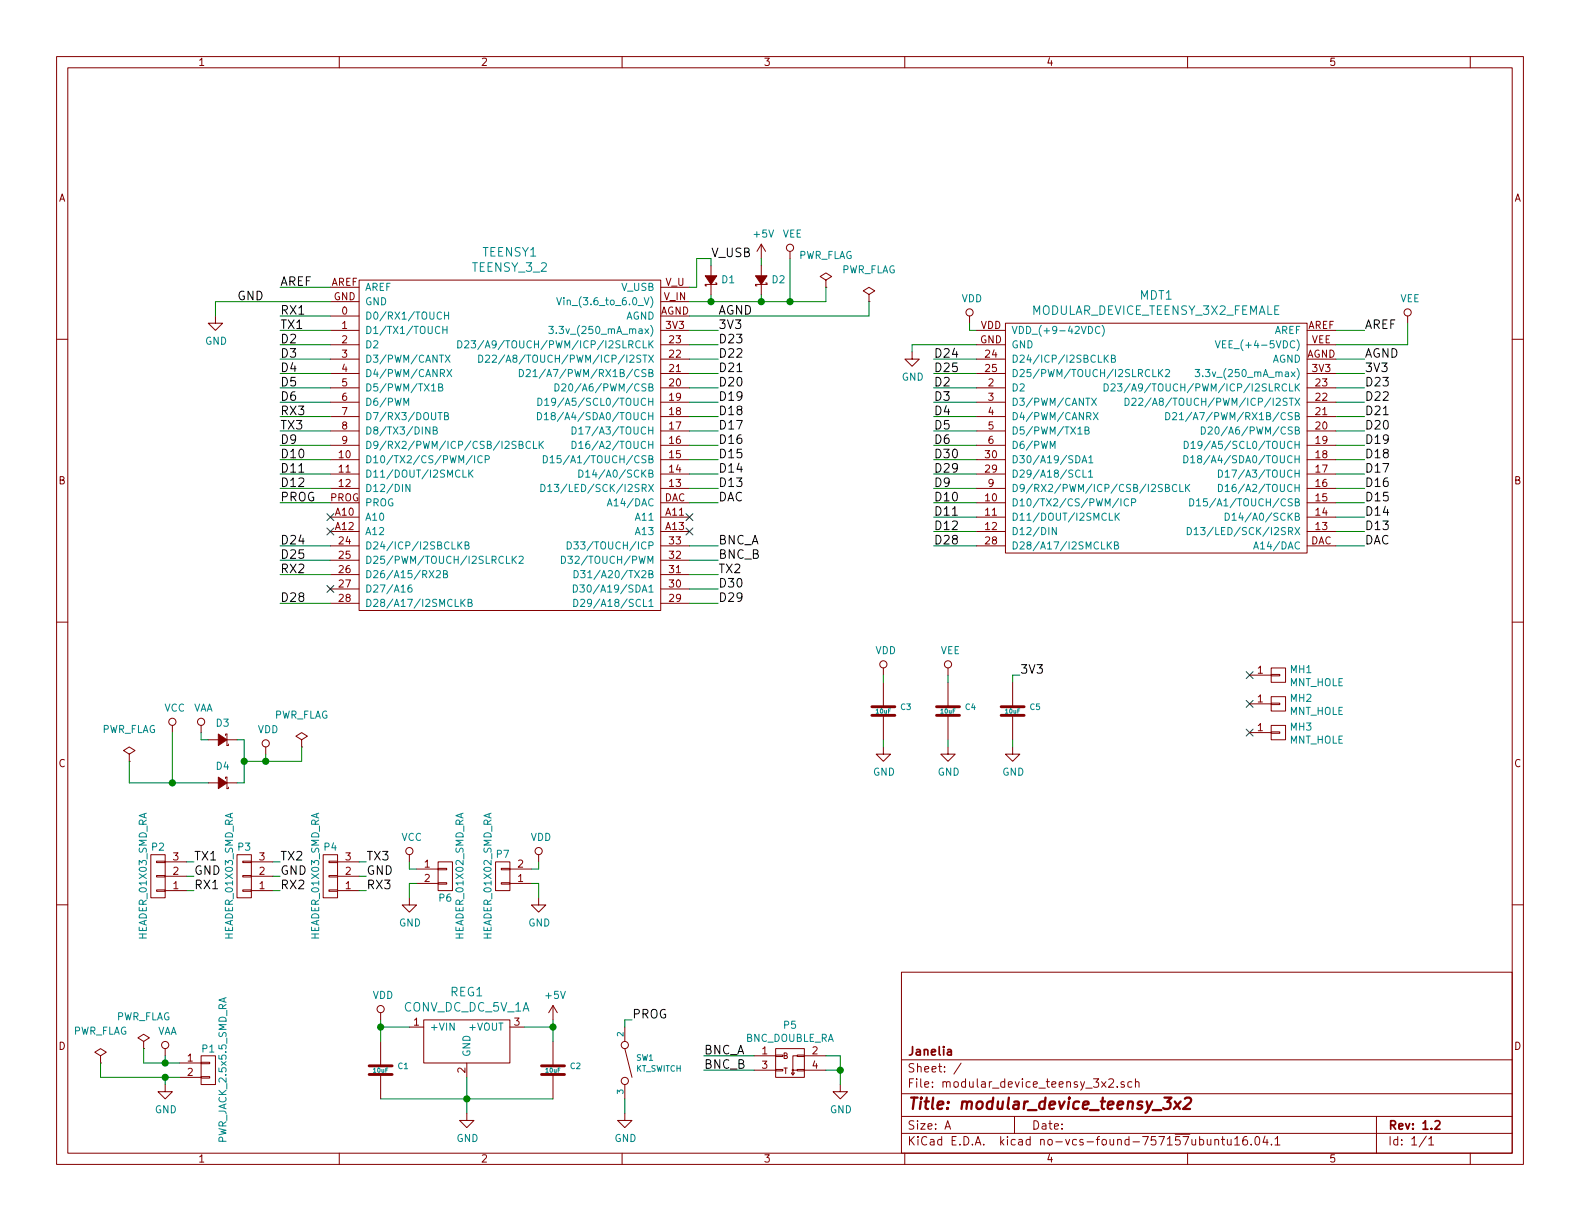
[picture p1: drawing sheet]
EESchema Schematic File Version 2
LIBS:power
LIBS:device
LIBS:transistors
LIBS:conn
LIBS:linear
LIBS:regul
LIBS:74xx
LIBS:cmos4000
LIBS:adc-dac
LIBS:memory
LIBS:xilinx
LIBS:microcontrollers
LIBS:dsp
LIBS:microchip
LIBS:analog_switches
LIBS:motorola
LIBS:texas
LIBS:intel
LIBS:audio
LIBS:interface
LIBS:digital-audio
LIBS:philips
LIBS:display
LIBS:cypress
LIBS:siliconi
LIBS:opto
LIBS:atmel
LIBS:contrib
LIBS:valves
LIBS:components
LIBS:modular_device_teensy_3x2
EELAYER 26 0
EELAYER END
$Descr A 11000 8500
encoding utf-8
Sheet 1 1
Title "modular_device_teensy_3x2"
Date ""
Rev "1.2"
Comp "Janelia"
Comment1 ""
Comment2 ""
Comment3 ""
Comment4 ""
$EndDescr
$Comp
L TEENSY_3_2 TEENSY1
U 1 1
P 3550 2750
F 0 "TEENSY1" H 3550 3747 60  0000 C CNN
F 1 "TEENSY_3_2" H 3550 3641 60  0000 C CNN
F 2 "modular_device_teensy_3x2:TEENSY_3" H 3550 3800 60  0001 C CNN
F 3 "" H 3600 5500 60  0000 C CNN
F 4 "digikey" H 3550 3900 60  0001 C CNN "Vendor"
F 5 "1568-1231-ND" H 3550 4000 60  0001 C CNN "PartNumber"
F 6 "DEV TEENSY 3.2 13736" H 3550 4100 60  0001 C CNN "Description"
	1    3550 2750
	1    0    0    -1  
$EndComp
$Comp
L CONV_DC_DC_5V_1A REG1
U 1 1
P 3250 7150
F 0 "REG1" H 3250 7397 60  0000 C CNN
F 1 "CONV_DC_DC_5V_1A" H 3250 7291 60  0000 C CNN
F 2 "modular_device_teensy_3x2:DC_DC_CONV_R78C" H 3350 6750 60  0001 C CNN
F 3 "" H 3250 7150 60  0000 C CNN
F 4 "digikey" H 3250 6950 60  0001 C CNN "Vendor"
F 5 "945-1395-5-ND" H 3250 7050 60  0001 C CNN "PartNumber"
F 6 "CONV DC/DC 1A 5V OUT SIP VERT" H 3750 7150 60  0001 C CNN "Description"
	1    3250 7150
	1    0    0    -1  
$EndComp
$Comp
L 10uF C1
U 1 1
P 2650 7450
F 0 "C1" H 2765 7480 40  0000 L CNN
F 1 "10uF" H 2650 7450 30  0000 C CNN
F 2 "modular_device_teensy_3x2:SM1210" H 2688 7300 30  0001 C CNN
F 3 "" H 2650 7450 60  0000 C CNN
F 4 "digikey" H 2750 7650 60  0001 C CNN "Vendor"
F 5 "445-4536-1-ND" H 2850 7750 60  0001 C CNN "PartNumber"
F 6 "CAP CER 10UF 50V 10% X7S 1210" H 2950 7850 60  0001 C CNN "Description"
	1    2650 7450
	1    0    0    -1  
$EndComp
$Comp
L 10uF C2
U 1 1
P 3850 7450
F 0 "C2" H 3965 7480 40  0000 L CNN
F 1 "10uF" H 3850 7450 30  0000 C CNN
F 2 "modular_device_teensy_3x2:SM1210" H 3888 7300 30  0001 C CNN
F 3 "" H 3850 7450 60  0000 C CNN
F 4 "digikey" H 3950 7650 60  0001 C CNN "Vendor"
F 5 "445-4536-1-ND" H 4050 7750 60  0001 C CNN "PartNumber"
F 6 "CAP CER 10UF 50V 10% X7S 1210" H 4150 7850 60  0001 C CNN "Description"
	1    3850 7450
	1    0    0    -1  
$EndComp
Wire Wire Line
	2650 7650 3850 7650
Wire Wire Line
	3250 7500 3250 7750
Connection ~ 3250 7650
Wire Wire Line
	2650 7100 2650 7250
Wire Wire Line
	2650 7150 2850 7150
Wire Wire Line
	3650 7150 3850 7150
Wire Wire Line
	3850 7100 3850 7250
$Comp
L GND #PWR01
U 1 1
P 3250 7750
F 0 "#PWR01" H 3250 7500 50  0001 C CNN
F 1 "GND" H 3255 7577 50  0000 C CNN
F 2 "" H 3250 7750 50  0000 C CNN
F 3 "" H 3250 7750 50  0000 C CNN
	1    3250 7750
	1    0    0    -1  
$EndComp
$Comp
L PWR_JACK_2.5x5.5_SMD_RA P1
U 1 1
P 1450 7450
F 0 "P1" H 1450 7600 50  0000 C CNN
F 1 "PWR_JACK_2.5x5.5_SMD_RA" V 1550 7450 50  0000 C CNN
F 2 "modular_device_teensy_3x2:DCJACK_2PIN_HIGHCURRENT_SMD_RA" H 1350 7500 60  0001 C CNN
F 3 "" H 1450 7600 60  0000 C CNN
F 4 "digikey" H 1550 7700 60  0001 C CNN "Vendor"
F 5 "CP-002BHPJCT-ND" H 1650 7800 60  0001 C CNN "PartNumber"
F 6 "CONN POWER JACK 2.5X5.5MM HI CUR" H 1750 7900 60  0001 C CNN "Description"
	1    1450 7450
	1    0    0    -1  
$EndComp
$Comp
L PWR_FLAG #FLG02
U 1 1
P 700 7400
F 0 "#FLG02" H 700 7495 50  0001 C CNN
F 1 "PWR_FLAG" H 700 7624 50  0000 C CNN
F 2 "" H 700 7400 50  0000 C CNN
F 3 "" H 700 7400 50  0000 C CNN
	1    700  7400
	1    0    0    -1  
$EndComp
$Comp
L PWR_FLAG #FLG03
U 1 1
P 1000 7300
F 0 "#FLG03" H 1000 7395 50  0001 C CNN
F 1 "PWR_FLAG" H 1000 7524 50  0000 C CNN
F 2 "" H 1000 7300 50  0000 C CNN
F 3 "" H 1000 7300 50  0000 C CNN
	1    1000 7300
	1    0    0    -1  
$EndComp
$Comp
L VAA #PWR04
U 1 1
P 1150 7350
F 0 "#PWR04" H 1150 7200 50  0001 C CNN
F 1 "VAA" H 1167 7523 50  0000 C CNN
F 2 "" H 1150 7350 50  0000 C CNN
F 3 "" H 1150 7350 50  0000 C CNN
	1    1150 7350
	1    0    0    -1  
$EndComp
Wire Wire Line
	1000 7300 1000 7400
Wire Wire Line
	1000 7400 1250 7400
Wire Wire Line
	1150 7350 1150 7400
Connection ~ 1150 7400
Wire Wire Line
	700  7400 700  7500
Wire Wire Line
	700  7500 1250 7500
$Comp
L GND #PWR05
U 1 1
P 1150 7550
F 0 "#PWR05" H 1150 7300 50  0001 C CNN
F 1 "GND" H 1155 7377 50  0000 C CNN
F 2 "" H 1150 7550 50  0000 C CNN
F 3 "" H 1150 7550 50  0000 C CNN
	1    1150 7550
	1    0    0    -1  
$EndComp
Wire Wire Line
	1150 7500 1150 7550
Connection ~ 1150 7500
$Comp
L GND #PWR06
U 1 1
P 1500 2200
F 0 "#PWR06" H 1500 1950 50  0001 C CNN
F 1 "GND" H 1505 2027 50  0000 C CNN
F 2 "" H 1500 2200 50  0000 C CNN
F 3 "" H 1500 2200 50  0000 C CNN
	1    1500 2200
	1    0    0    -1  
$EndComp
Wire Wire Line
	2300 2100 1500 2100
Wire Wire Line
	1500 2100 1500 2200
Text Label 1650 2100 0    60   ~ 0
GND
$Comp
L HEADER_01X03_SMD_RA P2
U 1 1
P 1100 6100
F 0 "P2" H 1100 5900 50  0000 C CNN
F 1 "HEADER_01X03_SMD_RA" V 1200 6100 50  0000 C CNN
F 2 "modular_device_teensy_3x2:Header_3_Pin_SMD_RA" H 1000 6200 60  0001 C CNN
F 3 "" H 1100 6300 60  0000 C CNN
F 4 "digikey" H 1200 6400 60  0001 C CNN "Vendor"
F 5 "A100890CT-ND" H 1300 6500 60  0001 C CNN "PartNumber"
F 6 "CONN HEADER 3POS R/A SMD GOLD" H 1400 6600 60  0001 C CNN "Description"
	1    1100 6100
	-1   0    0    1   
$EndComp
Wire Wire Line
	1300 6000 1350 6000
Wire Wire Line
	1300 6100 1350 6100
Wire Wire Line
	1300 6200 1350 6200
Text Label 1350 6000 0    60   ~ 0
TX1
Text Label 1350 6200 0    60   ~ 0
RX1
Text Label 1350 6100 0    60   ~ 0
GND
Wire Wire Line
	2300 2200 1950 2200
Wire Wire Line
	2300 2300 1950 2300
Text Label 1950 2200 0    60   ~ 0
RX1
Text Label 1950 2300 0    60   ~ 0
TX1
Wire Wire Line
	2300 2900 1950 2900
Wire Wire Line
	2300 3000 1950 3000
Text Label 1950 2900 0    60   ~ 0
RX3
Text Label 1950 3000 0    60   ~ 0
TX3
Text Label 1950 4000 0    60   ~ 0
RX2
Text Label 5000 4000 0    60   ~ 0
TX2
$Comp
L HEADER_01X03_SMD_RA P3
U 1 1
P 1700 6100
F 0 "P3" H 1700 5900 50  0000 C CNN
F 1 "HEADER_01X03_SMD_RA" V 1800 6100 50  0000 C CNN
F 2 "modular_device_teensy_3x2:Header_3_Pin_SMD_RA" H 1600 6200 60  0001 C CNN
F 3 "" H 1700 6300 60  0000 C CNN
F 4 "digikey" H 1800 6400 60  0001 C CNN "Vendor"
F 5 "A100890CT-ND" H 1900 6500 60  0001 C CNN "PartNumber"
F 6 "CONN HEADER 3POS R/A SMD GOLD" H 2000 6600 60  0001 C CNN "Description"
	1    1700 6100
	-1   0    0    1   
$EndComp
Wire Wire Line
	1900 6000 1950 6000
Wire Wire Line
	1900 6100 1950 6100
Wire Wire Line
	1900 6200 1950 6200
Text Label 1950 6000 0    60   ~ 0
TX2
Text Label 1950 6200 0    60   ~ 0
RX2
Text Label 1950 6100 0    60   ~ 0
GND
$Comp
L HEADER_01X03_SMD_RA P4
U 1 1
P 2300 6100
F 0 "P4" H 2300 5900 50  0000 C CNN
F 1 "HEADER_01X03_SMD_RA" V 2400 6100 50  0000 C CNN
F 2 "modular_device_teensy_3x2:Header_3_Pin_SMD_RA" H 2200 6200 60  0001 C CNN
F 3 "" H 2300 6300 60  0000 C CNN
F 4 "digikey" H 2400 6400 60  0001 C CNN "Vendor"
F 5 "A100890CT-ND" H 2500 6500 60  0001 C CNN "PartNumber"
F 6 "CONN HEADER 3POS R/A SMD GOLD" H 2600 6600 60  0001 C CNN "Description"
	1    2300 6100
	-1   0    0    1   
$EndComp
Wire Wire Line
	2500 6000 2550 6000
Wire Wire Line
	2500 6100 2550 6100
Wire Wire Line
	2500 6200 2550 6200
Text Label 2550 6000 0    60   ~ 0
TX3
Text Label 2550 6200 0    60   ~ 0
RX3
Text Label 2550 6100 0    60   ~ 0
GND
Connection ~ 2650 7150
$Comp
L BNC_DOUBLE_RA P5
U 1 1
P 5500 7400
F 0 "P5" H 5500 7665 50  0000 C CNN
F 1 "BNC_DOUBLE_RA" H 5500 7574 50  0000 C CNN
F 2 "modular_device_teensy_3x2:BNC_DOUBLE" H 5500 6200 60  0001 C CNN
F 3 "" H 5500 6200 60  0000 C CNN
F 4 "digikey" H 5600 7650 60  0001 C CNN "Vendor"
F 5 "ACX1655-ND" H 5700 7750 60  0001 C CNN "PartNumber"
F 6 "CONN BNC JACK R/A 75 OHM PCB" H 5800 7850 60  0001 C CNN "Description"
	1    5500 7400
	1    0    0    -1  
$EndComp
$Comp
L GND #PWR07
U 1 1
P 5850 7550
F 0 "#PWR07" H 5850 7300 50  0001 C CNN
F 1 "GND" H 5855 7377 50  0000 C CNN
F 2 "" H 5850 7550 50  0000 C CNN
F 3 "" H 5850 7550 50  0000 C CNN
	1    5850 7550
	1    0    0    -1  
$EndComp
Wire Wire Line
	5750 7350 5850 7350
Wire Wire Line
	5850 7350 5850 7550
Wire Wire Line
	5750 7450 5850 7450
Connection ~ 5850 7450
Wire Wire Line
	5250 7350 4900 7350
Wire Wire Line
	5250 7450 4900 7450
Text Label 4900 7350 0    60   ~ 0
BNC_A
Text Label 4900 7450 0    60   ~ 0
BNC_B
Text Label 4950 1800 0    60   ~ 0
V_USB
Wire Wire Line
	4950 2050 4950 2100
Wire Wire Line
	4800 2100 5750 2100
$Comp
L +5V #PWR08
U 1 1
P 3850 7100
F 0 "#PWR08" H 3850 6950 50  0001 C CNN
F 1 "+5V" H 3865 7273 50  0000 C CNN
F 2 "" H 3850 7100 50  0000 C CNN
F 3 "" H 3850 7100 50  0000 C CNN
	1    3850 7100
	1    0    0    -1  
$EndComp
Connection ~ 3850 7150
Wire Wire Line
	5300 2100 5300 2050
Connection ~ 4950 2100
$Comp
L +5V #PWR09
U 1 1
P 5300 1800
F 0 "#PWR09" H 5300 1650 50  0001 C CNN
F 1 "+5V" H 5315 1973 50  0000 C CNN
F 2 "" H 5300 1800 50  0000 C CNN
F 3 "" H 5300 1800 50  0000 C CNN
	1    5300 1800
	1    0    0    -1  
$EndComp
Wire Wire Line
	5300 1800 5300 1850
Wire Wire Line
	4950 1850 4950 1800
Wire Wire Line
	4950 1800 4850 1800
Wire Wire Line
	4850 1800 4850 2000
Wire Wire Line
	4850 2000 4800 2000
Wire Wire Line
	5500 2100 5500 1800
Connection ~ 5300 2100
$Comp
L diode_schottky_15V_1A D1
U 1 1
P 4950 1950
F 0 "D1" V 4950 1882 50  0000 R CNN
F 1 "diode_schottky_15V_1A" H 4670 1870 50  0001 L CNN
F 2 "modular_device_teensy_3x2:DO-214BA" H 4800 1930 60  0001 C CNN
F 3 "" H 4900 2030 60  0001 C CNN
F 4 "digikey" H 5000 2130 60  0001 C CNN "Vendor"
F 5 "LSM115JE3/TR13CT-ND" H 5100 2230 60  0001 C CNN "PartNumber"
F 6 "DIODE SCHOTTKY 15V 1A DO214BA" H 5200 2330 60  0001 C CNN "Description"
	1    4950 1950
	0    -1   -1   0   
$EndComp
$Comp
L diode_schottky_15V_1A D2
U 1 1
P 5300 1950
F 0 "D2" V 5300 1882 50  0000 R CNN
F 1 "diode_schottky_15V_1A" H 5020 1870 50  0001 L CNN
F 2 "modular_device_teensy_3x2:DO-214BA" H 5150 1930 60  0001 C CNN
F 3 "" H 5250 2030 60  0001 C CNN
F 4 "digikey" H 5350 2130 60  0001 C CNN "Vendor"
F 5 "LSM115JE3/TR13CT-ND" H 5450 2230 60  0001 C CNN "PartNumber"
F 6 "DIODE SCHOTTKY 15V 1A DO214BA" H 5550 2330 60  0001 C CNN "Description"
	1    5300 1950
	0    -1   -1   0   
$EndComp
$Comp
L HEADER_01X02_SMD_RA P6
U 1 1
P 3100 6100
F 0 "P6" H 3100 5950 50  0000 C CNN
F 1 "HEADER_01X02_SMD_RA" V 3200 6100 50  0000 C CNN
F 2 "modular_device_teensy_3x2:Header_2_Pin_SMD_RA" H 3000 6150 50  0001 C CNN
F 3 "" H 3100 6250 50  0000 C CNN
F 4 "digikey" H 3200 6350 60  0001 C CNN "Vendor"
F 5 "A100903CT-ND" H 3300 6450 60  0001 C CNN "PartNumber"
F 6 "CONN HEADER 2POS R/A SMD GOLD" H 3400 6550 60  0001 C CNN "Description"
	1    3100 6100
	1    0    0    -1  
$EndComp
$Comp
L VDD #PWR010
U 1 1
P 1850 5250
F 0 "#PWR010" H 1850 5100 50  0001 C CNN
F 1 "VDD" H 1867 5423 50  0000 C CNN
F 2 "" H 1850 5250 50  0000 C CNN
F 3 "" H 1850 5250 50  0000 C CNN
	1    1850 5250
	1    0    0    -1  
$EndComp
$Comp
L VCC #PWR011
U 1 1
P 2850 6000
F 0 "#PWR011" H 2850 5850 50  0001 C CNN
F 1 "VCC" H 2867 6173 50  0000 C CNN
F 2 "" H 2850 6000 50  0000 C CNN
F 3 "" H 2850 6000 50  0000 C CNN
	1    2850 6000
	1    0    0    -1  
$EndComp
$Comp
L GND #PWR012
U 1 1
P 2850 6250
F 0 "#PWR012" H 2850 6000 50  0001 C CNN
F 1 "GND" H 2855 6077 50  0000 C CNN
F 2 "" H 2850 6250 50  0000 C CNN
F 3 "" H 2850 6250 50  0000 C CNN
	1    2850 6250
	1    0    0    -1  
$EndComp
Wire Wire Line
	2850 6000 2850 6050
Wire Wire Line
	2850 6050 2900 6050
Wire Wire Line
	2900 6150 2850 6150
Wire Wire Line
	2850 6150 2850 6250
$Comp
L diode_schottky_45V_10A D3
U 1 1
P 1550 5150
F 0 "D3" H 1550 5037 50  0000 C CNN
F 1 "diode_schottky_45V_10A" H 1270 5070 50  0001 L CNN
F 2 "modular_device_teensy_3x2:CFP15" H 1400 5130 60  0001 C CNN
F 3 "" H 1500 5230 60  0001 C CNN
F 4 "digikey" H 1600 5330 60  0001 C CNN "Vendor"
F 5 "568-11697-1-ND" H 1700 5430 60  0001 C CNN "PartNumber"
F 6 "DIODE SCHOTTKY 45V 10A CFP15" H 1800 5530 60  0001 C CNN "Description"
	1    1550 5150
	-1   0    0    1   
$EndComp
$Comp
L diode_schottky_45V_10A D4
U 1 1
P 1550 5450
F 0 "D4" H 1550 5337 50  0000 C CNN
F 1 "diode_schottky_45V_10A" H 1270 5370 50  0001 L CNN
F 2 "modular_device_teensy_3x2:CFP15" H 1400 5430 60  0001 C CNN
F 3 "" H 1500 5530 60  0001 C CNN
F 4 "digikey" H 1600 5630 60  0001 C CNN "Vendor"
F 5 "568-11697-1-ND" H 1700 5730 60  0001 C CNN "PartNumber"
F 6 "DIODE SCHOTTKY 45V 10A CFP15" H 1800 5830 60  0001 C CNN "Description"
	1    1550 5450
	-1   0    0    1   
$EndComp
Wire Wire Line
	1650 5150 1700 5150
Wire Wire Line
	1700 5150 1700 5450
Wire Wire Line
	1700 5450 1650 5450
$Comp
L VAA #PWR013
U 1 1
P 1400 5100
F 0 "#PWR013" H 1400 4950 50  0001 C CNN
F 1 "VAA" H 1417 5273 50  0000 C CNN
F 2 "" H 1400 5100 50  0000 C CNN
F 3 "" H 1400 5100 50  0000 C CNN
	1    1400 5100
	1    0    0    -1  
$EndComp
$Comp
L VCC #PWR014
U 1 1
P 1200 5100
F 0 "#PWR014" H 1200 4950 50  0001 C CNN
F 1 "VCC" H 1217 5273 50  0000 C CNN
F 2 "" H 1200 5100 50  0000 C CNN
F 3 "" H 1200 5100 50  0000 C CNN
	1    1200 5100
	1    0    0    -1  
$EndComp
Wire Wire Line
	1400 5100 1400 5150
Wire Wire Line
	1400 5150 1450 5150
Wire Wire Line
	1200 5100 1200 5450
Wire Wire Line
	900  5450 1450 5450
Wire Wire Line
	1700 5300 2100 5300
Wire Wire Line
	1850 5300 1850 5250
Connection ~ 1700 5300
$Comp
L VDD #PWR015
U 1 1
P 2650 7100
F 0 "#PWR015" H 2650 6950 50  0001 C CNN
F 1 "VDD" H 2667 7273 50  0000 C CNN
F 2 "" H 2650 7100 50  0000 C CNN
F 3 "" H 2650 7100 50  0000 C CNN
	1    2650 7100
	1    0    0    -1  
$EndComp
$Comp
L HEADER_01X02_SMD_RA P7
U 1 1
P 3500 6100
F 0 "P7" H 3500 5950 50  0000 C CNN
F 1 "HEADER_01X02_SMD_RA" V 3600 6100 50  0000 C CNN
F 2 "modular_device_teensy_3x2:Header_2_Pin_SMD_RA" H 3400 6150 50  0001 C CNN
F 3 "" H 3500 6250 50  0000 C CNN
F 4 "digikey" H 3600 6350 60  0001 C CNN "Vendor"
F 5 "A100903CT-ND" H 3700 6450 60  0001 C CNN "PartNumber"
F 6 "CONN HEADER 2POS R/A SMD GOLD" H 3800 6550 60  0001 C CNN "Description"
	1    3500 6100
	-1   0    0    1   
$EndComp
$Comp
L VDD #PWR016
U 1 1
P 3750 6000
F 0 "#PWR016" H 3750 5850 50  0001 C CNN
F 1 "VDD" H 3767 6173 50  0000 C CNN
F 2 "" H 3750 6000 50  0000 C CNN
F 3 "" H 3750 6000 50  0000 C CNN
	1    3750 6000
	1    0    0    -1  
$EndComp
$Comp
L GND #PWR017
U 1 1
P 3750 6250
F 0 "#PWR017" H 3750 6000 50  0001 C CNN
F 1 "GND" H 3755 6077 50  0000 C CNN
F 2 "" H 3750 6250 50  0000 C CNN
F 3 "" H 3750 6250 50  0000 C CNN
	1    3750 6250
	1    0    0    -1  
$EndComp
Wire Wire Line
	3700 6050 3750 6050
Wire Wire Line
	3750 6050 3750 6000
Wire Wire Line
	3700 6150 3750 6150
Wire Wire Line
	3750 6150 3750 6250
$Comp
L VEE #PWR018
U 1 1
P 5500 1800
F 0 "#PWR018" H 5500 1650 50  0001 C CNN
F 1 "VEE" H 5517 1973 50  0000 C CNN
F 2 "" H 5500 1800 50  0000 C CNN
F 3 "" H 5500 1800 50  0000 C CNN
	1    5500 1800
	1    0    0    -1  
$EndComp
Wire Wire Line
	2300 3500 1950 3500
Text Label 1950 3500 0    60   ~ 0
PROG
$Comp
L KT_SWITCH SW1
U 1 1
P 4350 7400
F 0 "SW1" V 4312 7477 40  0000 L CNN
F 1 "KT_SWITCH" V 4388 7477 40  0000 L CNN
F 2 "modular_device_teensy_3x2:KT_SWITCH" H 4250 7200 60  0001 C CNN
F 3 "" H 4350 7350 60  0000 C CNN
F 4 "digikey" H 4450 7600 60  0001 C CNN "Vendor"
F 5 "CKN1860CT-ND" H 4550 7700 60  0001 C CNN "PartNumber"
F 6 "SWITCH TACTILE SPST-NO 1VA 32V" H 4650 7800 60  0001 C CNN "Description"
	1    4350 7400
	0    1    1    0   
$EndComp
$Comp
L GND #PWR019
U 1 1
P 4350 7750
F 0 "#PWR019" H 4350 7500 50  0001 C CNN
F 1 "GND" H 4355 7577 50  0000 C CNN
F 2 "" H 4350 7750 50  0000 C CNN
F 3 "" H 4350 7750 50  0000 C CNN
	1    4350 7750
	1    0    0    -1  
$EndComp
Wire Wire Line
	4350 7650 4350 7750
Wire Wire Line
	4350 7150 4350 7100
Wire Wire Line
	4350 7100 4400 7100
Text Label 4400 7100 0    60   ~ 0
PROG
Wire Wire Line
	2300 4000 1950 4000
Wire Wire Line
	4800 4000 5000 4000
Wire Wire Line
	4800 3800 5000 3800
Text Label 5000 3800 0    60   ~ 0
BNC_A
Wire Wire Line
	4800 3900 5000 3900
Text Label 5000 3900 0    60   ~ 0
BNC_B
Wire Wire Line
	6800 2500 6500 2500
Wire Wire Line
	6800 2600 6500 2600
Wire Wire Line
	6800 2700 6500 2700
Wire Wire Line
	6800 2800 6500 2800
Wire Wire Line
	6800 2900 6500 2900
Wire Wire Line
	6800 3000 6500 3000
Wire Wire Line
	6800 3100 6500 3100
Wire Wire Line
	6800 3200 6500 3200
Wire Wire Line
	6800 3300 6500 3300
Wire Wire Line
	6800 3400 6500 3400
Wire Wire Line
	6800 3500 6500 3500
Wire Wire Line
	6800 3600 6500 3600
Wire Wire Line
	6800 3700 6500 3700
Wire Wire Line
	6800 3800 6500 3800
Wire Wire Line
	9300 2700 9500 2700
Wire Wire Line
	9300 2800 9500 2800
Wire Wire Line
	9300 2900 9500 2900
Wire Wire Line
	9300 3000 9500 3000
Wire Wire Line
	9300 3100 9500 3100
Wire Wire Line
	9300 3200 9500 3200
Wire Wire Line
	9300 3300 9500 3300
Wire Wire Line
	9300 3400 9500 3400
Wire Wire Line
	9300 3500 9500 3500
Wire Wire Line
	9300 3600 9500 3600
Wire Wire Line
	9300 3700 9500 3700
Wire Wire Line
	9300 3800 9500 3800
Wire Wire Line
	2300 2400 1950 2400
Text Label 1950 2400 0    60   ~ 0
D2
Wire Wire Line
	2300 2500 1950 2500
Text Label 1950 2500 0    60   ~ 0
D3
Text Label 6500 2700 0    60   ~ 0
D2
Text Label 6500 2800 0    60   ~ 0
D3
Wire Wire Line
	2300 2600 1950 2600
Text Label 1950 2600 0    60   ~ 0
D4
Wire Wire Line
	2300 2700 1950 2700
Text Label 1950 2700 0    60   ~ 0
D5
Wire Wire Line
	2300 2800 1950 2800
Text Label 1950 2800 0    60   ~ 0
D6
Text Label 6500 2900 0    60   ~ 0
D4
Text Label 6500 3000 0    60   ~ 0
D5
Text Label 6500 3100 0    60   ~ 0
D6
Wire Wire Line
	2300 3100 1950 3100
Text Label 1950 3100 0    60   ~ 0
D9
Wire Wire Line
	2300 3200 1950 3200
Text Label 1950 3200 0    60   ~ 0
D10
Wire Wire Line
	2300 3300 1950 3300
Text Label 1950 3300 0    60   ~ 0
D11
Wire Wire Line
	2300 3400 1950 3400
Text Label 1950 3400 0    60   ~ 0
D12
Text Label 6500 3400 0    60   ~ 0
D9
Text Label 6500 3500 0    60   ~ 0
D10
Text Label 6500 3600 0    60   ~ 0
D11
Text Label 6500 3700 0    60   ~ 0
D12
NoConn ~ 2300 3600
NoConn ~ 2300 3700
NoConn ~ 2300 4100
NoConn ~ 4800 3700
NoConn ~ 4800 3600
Wire Wire Line
	2300 3800 1950 3800
Wire Wire Line
	2300 3900 1950 3900
Wire Wire Line
	2300 4200 1950 4200
Text Label 1950 3800 0    60   ~ 0
D24
Text Label 1950 3900 0    60   ~ 0
D25
Text Label 1950 4200 0    60   ~ 0
D28
Wire Wire Line
	4800 4200 5000 4200
Wire Wire Line
	4800 4100 5000 4100
Text Label 5000 4200 0    60   ~ 0
D29
Text Label 5000 4100 0    60   ~ 0
D30
Wire Wire Line
	4800 3500 5000 3500
Wire Wire Line
	4800 3400 5000 3400
Wire Wire Line
	4800 3300 5000 3300
Wire Wire Line
	4800 3200 5000 3200
Wire Wire Line
	4800 3100 5000 3100
Wire Wire Line
	4800 3000 5000 3000
Wire Wire Line
	4800 2900 5000 2900
Wire Wire Line
	4800 2800 5000 2800
Wire Wire Line
	4800 2700 5000 2700
Wire Wire Line
	4800 2600 5000 2600
Wire Wire Line
	4800 2500 5000 2500
Wire Wire Line
	4800 2400 5000 2400
Text Label 5000 2400 0    60   ~ 0
D23
Text Label 5000 2500 0    60   ~ 0
D22
Text Label 5000 2600 0    60   ~ 0
D21
Text Label 5000 2700 0    60   ~ 0
D20
Text Label 5000 2800 0    60   ~ 0
D19
Text Label 5000 2900 0    60   ~ 0
D18
Text Label 5000 3000 0    60   ~ 0
D17
Text Label 5000 3100 0    60   ~ 0
D16
Text Label 5000 3200 0    60   ~ 0
D15
Text Label 5000 3300 0    60   ~ 0
D14
Text Label 5000 3400 0    60   ~ 0
D13
Text Label 5000 3500 0    60   ~ 0
DAC
Text Label 6500 2500 0    60   ~ 0
D24
Text Label 6500 2600 0    60   ~ 0
D25
Text Label 6500 3200 0    60   ~ 0
D30
Text Label 6500 3300 0    60   ~ 0
D29
Text Label 6500 3800 0    60   ~ 0
D28
Text Label 9500 2700 0    60   ~ 0
D23
Text Label 9500 2800 0    60   ~ 0
D22
Text Label 9500 2900 0    60   ~ 0
D21
Text Label 9500 3000 0    60   ~ 0
D20
Text Label 9500 3100 0    60   ~ 0
D19
Text Label 9500 3200 0    60   ~ 0
D18
Text Label 9500 3300 0    60   ~ 0
D17
Text Label 9500 3400 0    60   ~ 0
D16
Text Label 9500 3500 0    60   ~ 0
D15
Text Label 9500 3600 0    60   ~ 0
D14
Text Label 9500 3700 0    60   ~ 0
D13
Text Label 9500 3800 0    60   ~ 0
DAC
Wire Wire Line
	2300 2000 1950 2000
Text Label 1950 2000 0    60   ~ 0
AREF
Wire Wire Line
	4800 2300 5000 2300
Wire Wire Line
	4800 2200 6050 2200
Text Label 5000 2200 0    60   ~ 0
AGND
Text Label 5000 2300 0    60   ~ 0
3V3
Wire Wire Line
	9300 2300 9500 2300
Wire Wire Line
	9300 2500 9500 2500
Wire Wire Line
	9300 2600 9500 2600
Text Label 9500 2300 0    60   ~ 0
AREF
Text Label 9500 2500 0    60   ~ 0
AGND
Text Label 9500 2600 0    60   ~ 0
3V3
$Comp
L GND #PWR020
U 1 1
P 6350 2450
F 0 "#PWR020" H 6350 2200 50  0001 C CNN
F 1 "GND" H 6355 2277 50  0000 C CNN
F 2 "" H 6350 2450 50  0000 C CNN
F 3 "" H 6350 2450 50  0000 C CNN
	1    6350 2450
	1    0    0    -1  
$EndComp
Wire Wire Line
	6350 2450 6350 2400
Wire Wire Line
	6350 2400 6800 2400
$Comp
L VDD #PWR021
U 1 1
P 6750 2250
F 0 "#PWR021" H 6750 2100 50  0001 C CNN
F 1 "VDD" H 6767 2423 50  0000 C CNN
F 2 "" H 6750 2250 50  0000 C CNN
F 3 "" H 6750 2250 50  0000 C CNN
	1    6750 2250
	1    0    0    -1  
$EndComp
Wire Wire Line
	6750 2250 6750 2300
Wire Wire Line
	6750 2300 6800 2300
$Comp
L VEE #PWR022
U 1 1
P 9800 2250
F 0 "#PWR022" H 9800 2100 50  0001 C CNN
F 1 "VEE" H 9817 2423 50  0000 C CNN
F 2 "" H 9800 2250 50  0000 C CNN
F 3 "" H 9800 2250 50  0000 C CNN
	1    9800 2250
	1    0    0    -1  
$EndComp
Wire Wire Line
	9300 2400 9800 2400
Wire Wire Line
	9800 2400 9800 2250
$Comp
L PWR_FLAG #FLG023
U 1 1
P 5750 2000
F 0 "#FLG023" H 5750 2095 50  0001 C CNN
F 1 "PWR_FLAG" H 5750 2224 50  0000 C CNN
F 2 "" H 5750 2000 50  0000 C CNN
F 3 "" H 5750 2000 50  0000 C CNN
	1    5750 2000
	1    0    0    -1  
$EndComp
Wire Wire Line
	5750 2100 5750 2000
Connection ~ 5500 2100
$Comp
L PWR_FLAG #FLG024
U 1 1
P 2100 5200
F 0 "#FLG024" H 2100 5295 50  0001 C CNN
F 1 "PWR_FLAG" H 2100 5424 50  0000 C CNN
F 2 "" H 2100 5200 50  0000 C CNN
F 3 "" H 2100 5200 50  0000 C CNN
	1    2100 5200
	1    0    0    -1  
$EndComp
Wire Wire Line
	2100 5300 2100 5200
Connection ~ 1850 5300
$Comp
L PWR_FLAG #FLG025
U 1 1
P 6050 2100
F 0 "#FLG025" H 6050 2195 50  0001 C CNN
F 1 "PWR_FLAG" H 6050 2324 50  0000 C CNN
F 2 "" H 6050 2100 50  0000 C CNN
F 3 "" H 6050 2100 50  0000 C CNN
	1    6050 2100
	1    0    0    -1  
$EndComp
Wire Wire Line
	6050 2200 6050 2100
$Comp
L PWR_FLAG #FLG026
U 1 1
P 900 5300
F 0 "#FLG026" H 900 5395 50  0001 C CNN
F 1 "PWR_FLAG" H 900 5524 50  0000 C CNN
F 2 "" H 900 5300 50  0000 C CNN
F 3 "" H 900 5300 50  0000 C CNN
	1    900  5300
	1    0    0    -1  
$EndComp
Wire Wire Line
	900  5300 900  5450
Connection ~ 1200 5450
$Comp
L 10uF C3
U 1 1
P 6150 4950
F 0 "C3" H 6265 4980 40  0000 L CNN
F 1 "10uF" H 6150 4950 30  0000 C CNN
F 2 "modular_device_teensy_3x2:SM1210" H 6188 4800 30  0001 C CNN
F 3 "" H 6150 4950 60  0000 C CNN
F 4 "digikey" H 6250 5150 60  0001 C CNN "Vendor"
F 5 "445-4536-1-ND" H 6350 5250 60  0001 C CNN "PartNumber"
F 6 "CAP CER 10UF 50V 10% X7S 1210" H 6450 5350 60  0001 C CNN "Description"
	1    6150 4950
	1    0    0    -1  
$EndComp
$Comp
L 10uF C4
U 1 1
P 6600 4950
F 0 "C4" H 6715 4980 40  0000 L CNN
F 1 "10uF" H 6600 4950 30  0000 C CNN
F 2 "modular_device_teensy_3x2:SM1210" H 6638 4800 30  0001 C CNN
F 3 "" H 6600 4950 60  0000 C CNN
F 4 "digikey" H 6700 5150 60  0001 C CNN "Vendor"
F 5 "445-4536-1-ND" H 6800 5250 60  0001 C CNN "PartNumber"
F 6 "CAP CER 10UF 50V 10% X7S 1210" H 6900 5350 60  0001 C CNN "Description"
	1    6600 4950
	1    0    0    -1  
$EndComp
$Comp
L 10uF C5
U 1 1
P 7050 4950
F 0 "C5" H 7165 4980 40  0000 L CNN
F 1 "10uF" H 7050 4950 30  0000 C CNN
F 2 "modular_device_teensy_3x2:SM1210" H 7088 4800 30  0001 C CNN
F 3 "" H 7050 4950 60  0000 C CNN
F 4 "digikey" H 7150 5150 60  0001 C CNN "Vendor"
F 5 "445-4536-1-ND" H 7250 5250 60  0001 C CNN "PartNumber"
F 6 "CAP CER 10UF 50V 10% X7S 1210" H 7350 5350 60  0001 C CNN "Description"
	1    7050 4950
	1    0    0    -1  
$EndComp
$Comp
L VDD #PWR027
U 1 1
P 6150 4700
F 0 "#PWR027" H 6150 4550 50  0001 C CNN
F 1 "VDD" H 6167 4873 50  0000 C CNN
F 2 "" H 6150 4700 50  0000 C CNN
F 3 "" H 6150 4700 50  0000 C CNN
	1    6150 4700
	1    0    0    -1  
$EndComp
$Comp
L VEE #PWR028
U 1 1
P 6600 4700
F 0 "#PWR028" H 6600 4550 50  0001 C CNN
F 1 "VEE" H 6617 4873 50  0000 C CNN
F 2 "" H 6600 4700 50  0000 C CNN
F 3 "" H 6600 4700 50  0000 C CNN
	1    6600 4700
	1    0    0    -1  
$EndComp
Wire Wire Line
	7050 4750 7050 4700
Wire Wire Line
	7050 4700 7100 4700
Wire Wire Line
	6150 4700 6150 4750
Wire Wire Line
	6600 4700 6600 4750
Text Label 7100 4700 0    60   ~ 0
3V3
$Comp
L GND #PWR029
U 1 1
P 6150 5200
F 0 "#PWR029" H 6150 4950 50  0001 C CNN
F 1 "GND" H 6155 5027 50  0000 C CNN
F 2 "" H 6150 5200 50  0000 C CNN
F 3 "" H 6150 5200 50  0000 C CNN
	1    6150 5200
	1    0    0    -1  
$EndComp
$Comp
L GND #PWR030
U 1 1
P 6600 5200
F 0 "#PWR030" H 6600 4950 50  0001 C CNN
F 1 "GND" H 6605 5027 50  0000 C CNN
F 2 "" H 6600 5200 50  0000 C CNN
F 3 "" H 6600 5200 50  0000 C CNN
	1    6600 5200
	1    0    0    -1  
$EndComp
$Comp
L GND #PWR031
U 1 1
P 7050 5200
F 0 "#PWR031" H 7050 4950 50  0001 C CNN
F 1 "GND" H 7055 5027 50  0000 C CNN
F 2 "" H 7050 5200 50  0000 C CNN
F 3 "" H 7050 5200 50  0000 C CNN
	1    7050 5200
	1    0    0    -1  
$EndComp
Wire Wire Line
	6150 5150 6150 5200
Wire Wire Line
	6600 5150 6600 5200
Wire Wire Line
	7050 5150 7050 5200
NoConn ~ 8700 4700
NoConn ~ 8700 4900
NoConn ~ 8700 5100
$Comp
L MNT_HOLE MH1
U 1 1
P 8900 4700
F 0 "MH1" H 8977 4741 50  0000 L CNN
F 1 "MNT_HOLE" H 8977 4650 50  0000 L CNN
F 2 "modular_device_teensy_3x2:MOUNTING_HOLE_4-40" H 8800 4700 50  0001 C CNN
F 3 "" H 8900 4700 50  0000 C CNN
F 4 "digikey" H 9000 4900 60  0001 C CNN "Vendor"
F 5 "36-2027-ND" H 9100 5000 60  0001 C CNN "PartNumber"
F 6 "Round Standoff Threaded 4-40 Aluminum 0.500in 0.187in" H 9200 5100 60  0001 C CNN "Description"
	1    8900 4700
	1    0    0    -1  
$EndComp
$Comp
L MNT_HOLE MH2
U 1 1
P 8900 4900
F 0 "MH2" H 8977 4941 50  0000 L CNN
F 1 "MNT_HOLE" H 8977 4850 50  0000 L CNN
F 2 "modular_device_teensy_3x2:MOUNTING_HOLE_4-40" H 8800 4900 50  0001 C CNN
F 3 "" H 8900 4900 50  0000 C CNN
F 4 "digikey" H 9000 5100 60  0001 C CNN "Vendor"
F 5 "36-2027-ND" H 9100 5200 60  0001 C CNN "PartNumber"
F 6 "Round Standoff Threaded 4-40 Aluminum 0.500in 0.187in" H 9200 5300 60  0001 C CNN "Description"
	1    8900 4900
	1    0    0    -1  
$EndComp
$Comp
L MNT_HOLE MH3
U 1 1
P 8900 5100
F 0 "MH3" H 8977 5141 50  0000 L CNN
F 1 "MNT_HOLE" H 8977 5050 50  0000 L CNN
F 2 "modular_device_teensy_3x2:MOUNTING_HOLE_4-40" H 8800 5100 50  0001 C CNN
F 3 "" H 8900 5100 50  0000 C CNN
F 4 "digikey" H 9000 5300 60  0001 C CNN "Vendor"
F 5 "36-2027-ND" H 9100 5400 60  0001 C CNN "PartNumber"
F 6 "Round Standoff Threaded 4-40 Aluminum 0.500in 0.187in" H 9200 5500 60  0001 C CNN "Description"
	1    8900 5100
	1    0    0    -1  
$EndComp
$Comp
L MODULAR_DEVICE_TEENSY_3X2_FEMALE MDT1
U 1 1
P 8050 3050
F 0 "MDT1" H 8050 4047 60  0000 C CNN
F 1 "MODULAR_DEVICE_TEENSY_3X2_FEMALE" H 8050 3941 60  0000 C CNN
F 2 "modular_device_teensy_3x2:MODULAR_DEVICE_TEENSY_3X2_FEMALE" H 8050 4100 60  0001 C CNN
F 3 "" H 8100 5800 60  0000 C CNN
F 4 "digikey" H 8050 4200 60  0001 C CNN "Vendor"
F 5 "S7049-ND" H 8050 4300 60  0001 C CNN "PartNumber"
F 6 "16 Position Header Through Hole Female Socket" H 8050 4400 60  0001 C CNN "Description"
F 7 "2" H 9350 4300 60  0001 C CNN "PartCount"
	1    8050 3050
	1    0    0    -1  
$EndComp
$EndSCHEMATC
